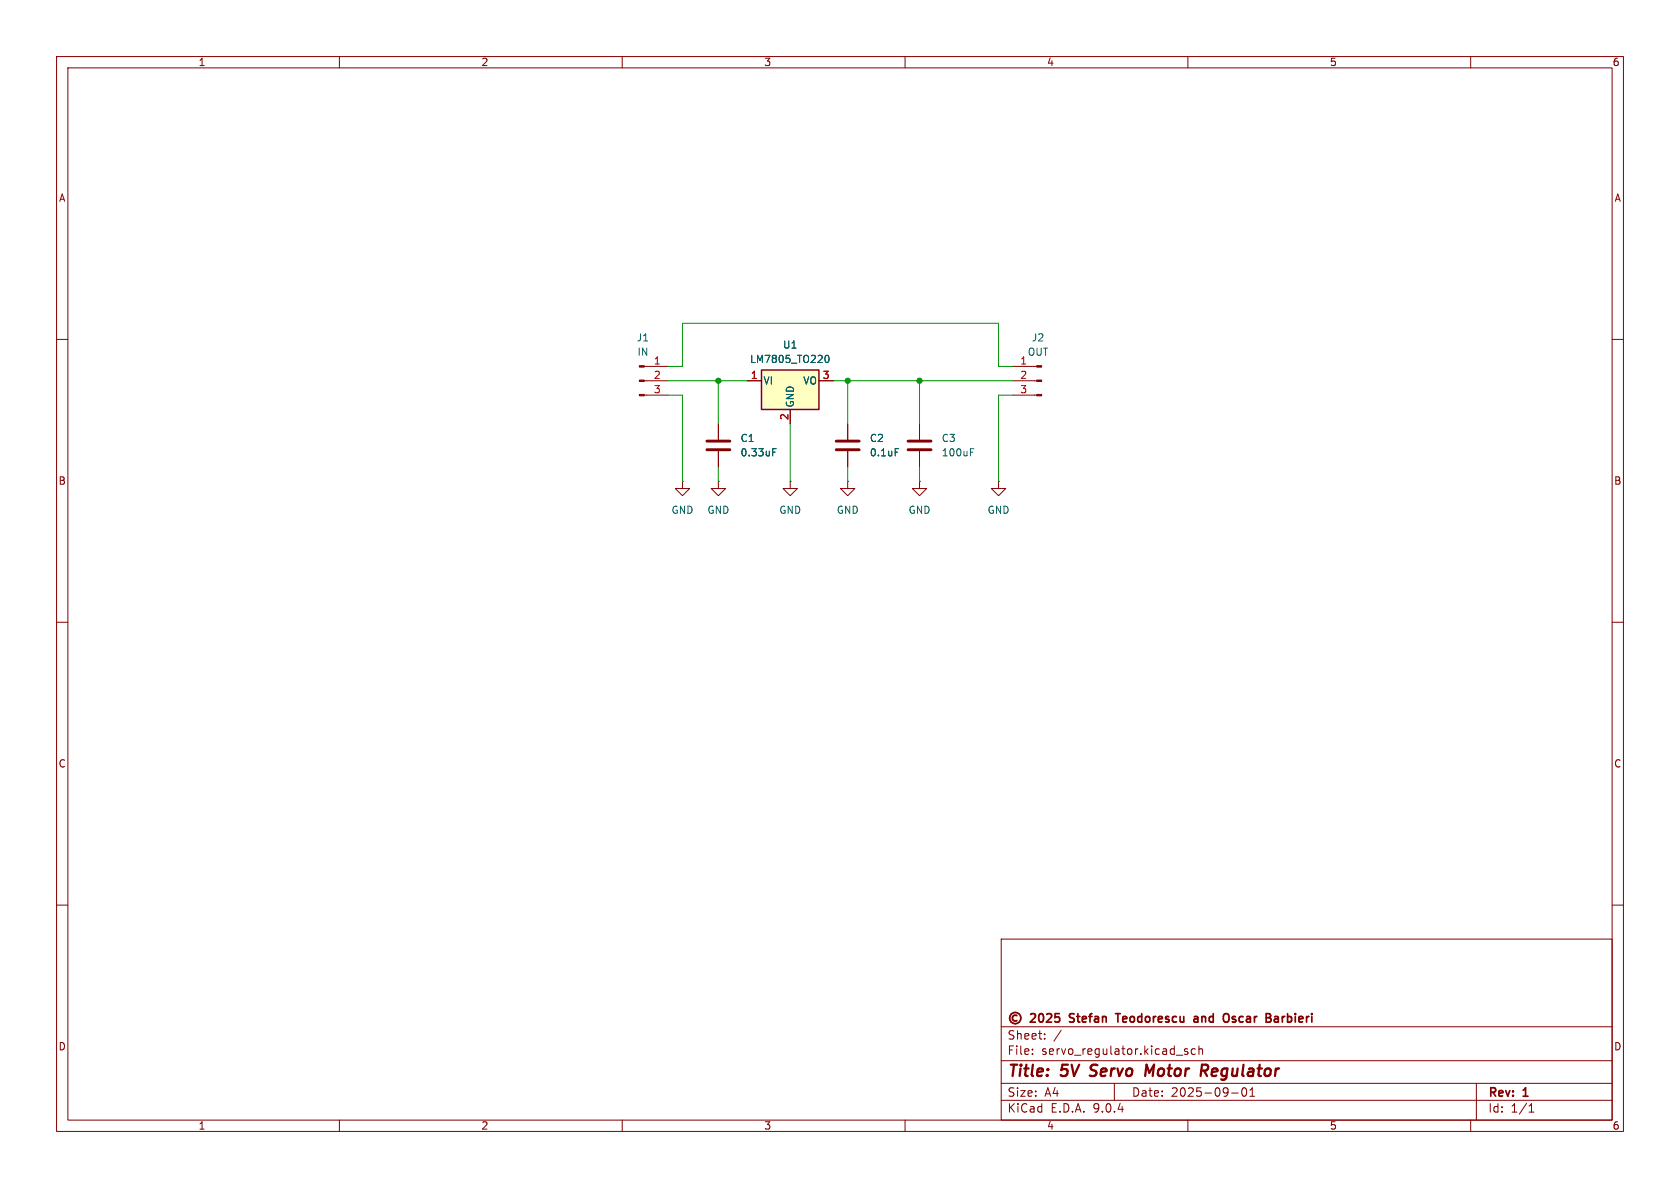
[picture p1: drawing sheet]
<svg xmlns="http://www.w3.org/2000/svg" width="297mm" height="210mm" viewBox="0 0 297 210" stroke-linecap="round" stroke-linejoin="round" font-family="sans-serif">
<g fill="none" stroke="#840000" stroke-width=".18">
<path d="M10 10h277v190h-277zM12 12h273v186h-273zM60 10v2M110 10v2M160 10v2M210 10v2M260 10v2M10 60h2M113.9 64.8h4.2M113.9 67.3h4.2M113.9 69.9h4.2M127 74.9v2.8"/>
<path d="M127 79.8v2.8M149.9 74.9v2.8M149.9 79.8v2.8M162.6 74.9v2.8M162.6 79.8v2.8M179.1 64.8h4.2M179.1 67.3h4.2M179.1 69.9h4.2M285 60h2M120.6 85.1v1.3h1.3l-1.3 1.2-1.2-1.2h1.2M120.6 85.1h.1M127 85.1v1.3h1.3l-1.3 1.2-1.3-1.2h1.3"/>
<path d="M127 85.1h.1M139.7 85.1v1.3h1.3l-1.3 1.2-1.3-1.2h1.3M139.7 85.1h.1M149.9 85.1v1.3h1.2l-1.2 1.2-1.3-1.2h1.3M149.9 85.1h.1M162.6 85.1v1.3h1.2l-1.2 1.2-1.3-1.2h1.3M162.6 85.1h.1M176.5 85.1v1.3h1.3l-1.3 1.2-1.2-1.2h1.2M176.5 85.1h.1M10 110h2M285 110h2M10 160h2"/>
<path d="M177 166h108v32h-108zM285 160h2M60 198v2M110 198v2M160 198v2M177 194.5h108M177 191.5h108M177 187.5h108M177 181.5h108M182.5 186.3v.1M182.5 185.5v.1M184.7 183.6v.1"/>
<path d="M184.7 182.8v.1M187.6 182.1l-1.3 2M197 191.5v3M208 186.5h1.1M210 185.5l-.4-.1-.2 .2 .1 .2 .5 .2v.3h-.6M210 198v2M211.3 185.5l-.4-.1-.3 .3v.4l.1 .2h.6M212 185.5l.2-.1 .3 .1 .1 .9M212 184.9v1.5M217.7 193.2h1.2M219.7 192.4a.81 .81 0 0 0 .3 1.4l.2-.1 .2-.5-.2-.8M221 193.8h.8"/>
<path d="M221 192.7l.4-.4v1.5M260 198v2M261 191.5v6.5M270.3 196.6h.9M270.3 195.5l.4-.4v1.5"/>
</g>
<path d="M192.6 190.1l.3 .1M193 188.4l-.2 .2 .1 .4M204 188.2l-.8 1.4-.5-1.4-.3 2M212.5 188.2l.9 .1a.58 .58 0 0 1-.3 1h-.7M212.8 189.3l.6 .9" fill="none" stroke="#840000" stroke-width=".4"/>
<g fill="none" stroke="#840000" stroke-width=".3">
<path d="M179.8 179.5a.52 .52 0 0 0-.8 .5 .52 .52 0 0 0 .8 .4M182.2 179.3l.6-.1 .2 .1 .1 .3-1 1.1h1M183.8 179.3l.2-.1a.81 .81 0 0 1 .6 .6 .81 .81 0 0 1-.3 .8l-.2 .1a.81 .81 0 0 1-.3-1.4zM185.1 179.3l.5-.1 .2 .1 .1 .3-.9 1.1h.9M187.3 179.2h-.7l-.1 .7 .2-.1h.5l.1 .2v.5l-.2 .2-.6-.2M189.1 179.3v.5M197.2 179.2h.9M197.6 179.2v1.5M211.1 179.8h.6l.1 .9M218.3 179.7l-.4 .1-.1 .1 .1 .2 .4 .1M225.3 179.8h.6l.1 .9M189.1 180.6l.2 .1"/>
<path d="M211.1 180.5l.2 .2 .5-.1M211.8 180l-.5 .1-.2 .2M217.8 180.6l.5 .1M225.3 180.6h.7M226 180l-.7 .2"/>
<circle cx="179.5" cy="180" r="1"/>
</g>
<g fill="#840000" stroke="#840000" stroke-width=".18">
<path d="M113 64.6h.9v.3h-.9z"/>
<path d="M113 67.2h.9v.2h-.9z"/>
<path d="M113 69.7h.9v.3h-.9z"/>
<path d="M183.3 64.6h.8v.3h-.8z"/>
<path d="M183.3 67.2h.8v.2h-.8z"/>
<path d="M183.3 69.7h.8v.3h-.8z"/>
</g>
<path d="M125 78h4M125 79.5h4M147.8 78h4.1M147.8 79.5h4.1M160.5 78h4.1M160.5 79.5h4.1" fill="none" stroke="#840000" stroke-width=".51"/>
<path d="M136.6 79.9h.4M136.6 79.3h.6M158.3 79.3h.6M171.6 79.9h.4M171.6 79.3h.6" fill="none" stroke="#006464" stroke-width=".18"/>
<path d="M134.6 65.4h10.2v7h-10.2z" fill="#ffffc2"/>
<path d="M134.6 65.4h10.2v7h-10.2z" fill="none" stroke="#840000" stroke-width=".25"/>
<path d="M127 74.9v2.8M127 79.8v2.8M132.1 67.3h2.5M139.7 72.4v2.5M144.8 67.3h2.5M149.9 74.9v2.8M149.9 79.8v2.8" fill="none" stroke="#840000" stroke-width=".18"/>
<path d="M136.6 79.9h.4M136.6 79.3h.6M146 62.9l.1-.1a.68 .68 0 0 1 .5 .6 .68 .68 0 0 1-.5 .7 .84 .84 0 0 1-.1-1.2zM158.3 79.3h.6" fill="none" stroke="#006464" stroke-width=".18"/>
<path d="M118.1 64.8h2.5v-7.6h55.9v7.6h2.6M118.1 69.9h2.5v15.2M118.1 67.3h14M127 67.3v7.6M139.7 74.9v10.2M147.3 67.3h31.8M149.9 67.3v7.6M162.6 67.3v7.6M179.1 69.9h-2.6v15.2M127 82.6v2.5M149.9 82.6v2.5M162.6 82.6v2.5" fill="none" stroke="#009600" stroke-width=".18"/>
<g fill="#009600" stroke="#009600" stroke-width=".18">
<circle cx="162.6" cy="67.3" r=".46"/>
<circle cx="149.9" cy="67.3" r=".46"/>
<circle cx="127" cy="67.3" r=".46"/>
</g>
<g font-size="2.8" fill="#840000">
<text x="178" y="190.9">Title:</text>
<text x="187.7" y="190.9">5V</text>
<text x="193.6" y="190.9">Servo</text>
<text x="204.1" y="190.9">Motor</text>
<text x="214.7" y="190.9">Regulator</text>
</g>
<g font-size="2.1" fill="#840000">
<text x="178" y="184">Sheet:</text>
<text x="189.8" y="181.2">Stefan</text>
<text x="198.7" y="181.2">Teodorescu</text>
<text x="213" y="181.2">and</text>
<text x="218.8" y="181.2">Oscar</text>
<text x="226.9" y="181.2">Barbieri</text>
<text x="178" y="186.7">File:</text>
<text x="184.1" y="186.7">servo_regulator.kicad_sch</text>
<text x="178" y="196.9">KiCad</text>
<text x="178" y="194.1">Size:</text>
<text x="184.7" y="194.1">A4</text>
<text x="185.7" y="196.9">E.D.A.</text>
<text x="193.3" y="196.9">9.0.4</text>
<text x="200" y="194.1">Date:</text>
<text x="207" y="194.1">2025-09-01</text>
<text x="263" y="194.3">Rev:</text>
<text x="263" y="196.9">Id:</text>
<text x="267.1" y="196.9">1/1</text>
<text x="269.4" y="194.3">1</text>
</g>
<g font-size="1.8" fill="#840000">
<text x="35" y="11.9">1</text>
<text x="85" y="11.9">2</text>
<text x="135" y="11.9">3</text>
<text x="185" y="11.9">4</text>
<text x="235" y="11.9">5</text>
<text x="285" y="11.9">6</text>
<text x="10.3" y="35.9">A</text>
<text x="285.3" y="35.9">A</text>
<text x="10.3" y="85.9">B</text>
<text x="285.3" y="85.9">B</text>
<text x="10.3" y="135.9">C</text>
<text x="285.3" y="135.9">C</text>
<text x="10.3" y="185.9">D</text>
<text x="285.3" y="185.9">D</text>
<text x="35" y="199.9">1</text>
<text x="85" y="199.9">2</text>
<text x="135" y="199.9">3</text>
<text x="185" y="199.9">4</text>
<text x="235" y="199.9">5</text>
<text x="285" y="199.9">6</text>
</g>
<g font-size="1.8" fill="#006464">
<text x="112.5" y="60.6">J1</text>
<text x="112.6" y="63.1">IN</text>
<text x="132.5" y="64.4">LM7805_TO220</text>
<text x="138.3" y="61.8">U1</text>
<text x="181.6" y="63.1">OUT</text>
<text x="182.3" y="60.6">J2</text>
<text x="134.9" y="68.2">VI</text>
<text x="141.9" y="68.2">VO</text>
<text x="140.6" y="72.1" transform="rotate(-90 140.6 72.1)">GND</text>
<text x="130.8" y="78.3">C1</text>
<text x="130.8" y="80.9">0.33uF</text>
<text x="153.7" y="78.3">C2</text>
<text x="153.7" y="80.9">0.1uF</text>
<text x="166.4" y="78.3">C3</text>
<text x="166.4" y="80.9">100uF</text>
<text x="118.6" y="91">GND</text>
<text x="125" y="91">GND</text>
<text x="137.7" y="91">GND</text>
<text x="147.8" y="91">GND</text>
<text x="160.5" y="91">GND</text>
<text x="174.5" y="91">GND</text>
</g>
<g font-size="1.8" fill="#a90000">
<text x="115.5" y="64.5">1</text>
<text x="180.3" y="64.5">1</text>
<text x="115.5" y="67.1">2</text>
<text x="115.5" y="69.6">3</text>
<text x="132.6" y="67.1">1</text>
<text x="145.3" y="67.1">3</text>
<text x="180.3" y="67.1">2</text>
<text x="180.3" y="69.6">3</text>
<text x="139.4" y="74.4" transform="rotate(-90 139.4 74.4)">2</text>
</g>
</svg>
